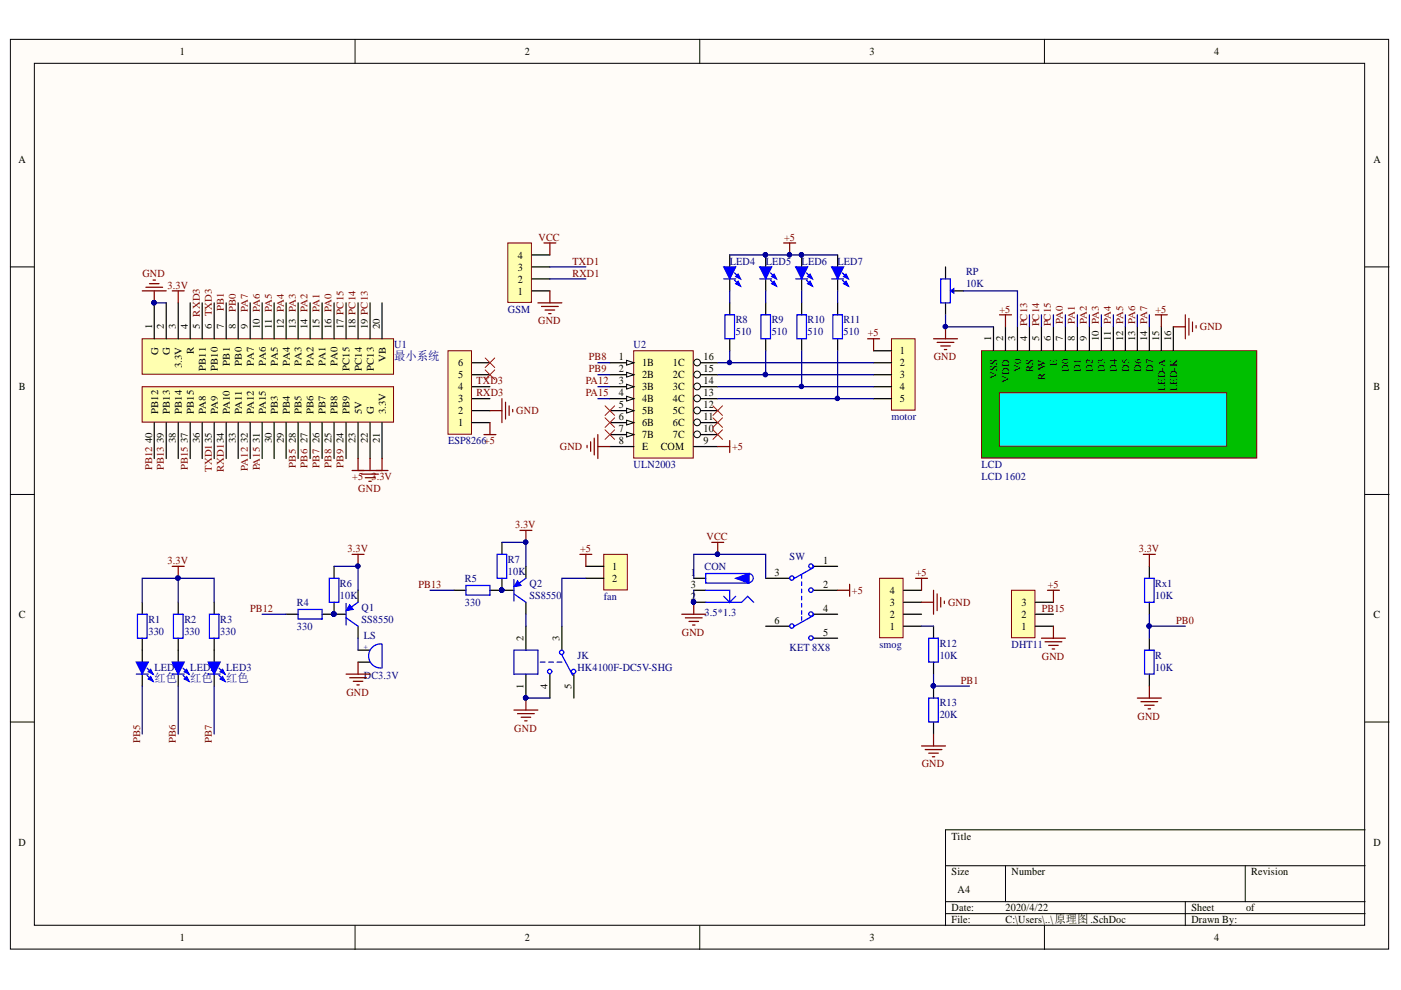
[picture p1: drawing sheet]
# Altium project WiFi智能家居.PrjPCB
1 sheet, 38 parts. Net scope: global (net labels, ports and power ports of the same name join across sheets).
Board file: PCB.PcbDoc

## Sheet 原理图.SchDoc
size A4

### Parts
CON  3.5*1.3  [DC-005]
DHT11  HDR-1X3  [HDR2.54-M-LI-3P]  (value not drawn)
ESP8266  HDR-1X6  [HDR2.54-M-LI-6P]  (value not drawn)
fan  HDR-1X2  [HDR2.54-LI-2P]  (value not drawn)
GSM  HDR-1X4  [HDR2.54-LI-4P]  (value not drawn)
JK  HK4100F-DC5V-SHG  [HK4100F]
LCD  LCD 1602  [LCD-1602]
LED1  红色  [LED 0805G]
LED2  红色  [LED 0805G]
LED3  红色  [LED 0805G]
LED4  (no value)  [LED 0805G]
LED5  (no value)  [LED 0805G]
LED6  (no value)  [LED 0805G]
LED7  (no value)  [LED 0805G]
LS  DC3.3V  [BEEP 5x9x5.5]
motor  HDR-1X5  [XH2.54-LI-5P]  (value not drawn)
Q1  SS8550  [SOT23-3M]
Q2  SS8550  [SOT23-3M]
R  10K  [RS 1/4W]
R1  330  [R 0805_M]
R2  330  [R 0805_M]
R3  330  [R 0805_M]
R4  330  [R 0805_M]
R5  330  [R 0805_M]
R6  10K  [R 0805_M]
R7  10K  [R 0805_M]
R8  510  [R 0805_M]
R9  510  [R 0805_M]
R10  510  [R 0805_M]
R11  510  [R 0805_M]
R12  10K  [RS 1/4W]
R13  20K  [RS 1/4W]
RP  10K  [RM065]
Rx1  10K  [RS 1/4W]
smog  HDR-1X4  [HDR2.54-M-LI-4P]  (value not drawn)
SW  KET 8X8  [KFT DIP-8X8]
U1  最小系统  [MINI]
U2  ULN2003  [DIP16-300]

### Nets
3.3V: Q1.2(E) Q2.2(E) R1.2 R2.2 R3.2 R6.2 R7.2 Rx1.2 U1.3(3.3V) U1.21(3.3V)
+5: DHT11.3 ESP8266.1 fan.1 LCD.2(VDD) LCD.15(LED-A) LED4.1(A) LED5.1(A) LED6.1(A) LED7.1(A) motor.1 smog.4 SW.2(COM2) U1.23(5V) U2.9(COM)
GND: CON.2 CON.3 DHT11.1 ESP8266.2 GSM.1 JK.1 JK.4 LCD.1(VSS) LCD.16(LED-K) LS.2 R.1 R13.1 RP.3 smog.3 U1.1(G) U1.2(G) U1.22(G) U2.8(E)
VCC: CON.1 GSM.4 SW.3(NO1)
PA0: LCD.7(D0) U1.16(PA0)
PA1: LCD.8(D1) U1.15(PA1)
PA2: LCD.9(D2) U1.14(PA2)
PA3: LCD.10(D3) U1.13(PA3)
PA4: LCD.11(D4) U1.12(PA4)
PA5: LCD.12(D5) U1.11(PA5)
PA6: LCD.13(D6) U1.10(PA6)
PA7: LCD.14(D7) U1.9(PA7)
PA12: U1.32(PA12) U2.3(3B)
PA15: U1.31(PA15) U2.4(4B)
PB0: R.2 Rx1.1 U1.8(PB0)
PB1: R12.1 R13.2 U1.7(PB1)
PB5: LED1.2(K) U1.28(PB5)
PB6: LED2.2(K) U1.27(PB6)
PB7: LED3.2(K) U1.26(PB7)
PB8: U1.25(PB8) U2.1(1B)
PB9: U1.24(PB9) U2.2(2B)
PB12: R4.1 U1.40(PB12)
PB13: R5.1 U1.39(PB13)
PB15: DHT11.2 U1.37(PB15)
PC13: LCD.4(RS) U1.19(PC13)
PC14: LCD.5(R/W) U1.18(PC14)
PC15: LCD.6(E) U1.17(PC15)
RXD1: GSM.2 U1.34(PA10)
RXD3: ESP8266.3 U1.5(PB11)
TXD1: GSM.3 U1.35(PA9)
TXD3: ESP8266.4 U1.6(PB10)
Netfan_2: fan.2 JK.3
NetJK_2: JK.2 Q2.3(C)
NetLCD_3: LCD.3(V0) RP.2
NetLED1_1: LED1.1(A) R1.1
NetLED2_1: LED2.1(A) R2.1
NetLED3_1: LED3.1(A) R3.1
NetLED4_2: LED4.2(K) R8.2
NetLED5_2: LED5.2(K) R9.2
NetLED6_2: LED6.2(K) R10.2
NetLED7_2: LED7.2(K) R11.2
NetLS_1: LS.1 Q1.3(C)
Netmotor_2: motor.2 R8.1 U2.16(1C)
Netmotor_3: motor.3 R9.1 U2.15(2C)
Netmotor_4: motor.4 R10.1 U2.14(3C)
Netmotor_5: motor.5 R11.1 U2.13(4C)
NetQ1_1: Q1.1(B) R4.2 R6.1
NetQ2_1: Q2.1(B) R5.2 R7.1
NetR12_2: R12.2 smog.1

Not connected (* = marked no-connect by the designer): ESP8266 5* 6*; JK 5; RP 1; smog 2; SW 1(NC1) 4(NO2) 5(COM2) 6(NC2); U1 4(R) 20(VB) 29(PB4) 30(PB3) 33(PA11) 36(PA8) 38(PB14); U2 5(5B)* 6(6B)* 7(7B)* 10(7C)* 11(6C)* 12(5C)*
